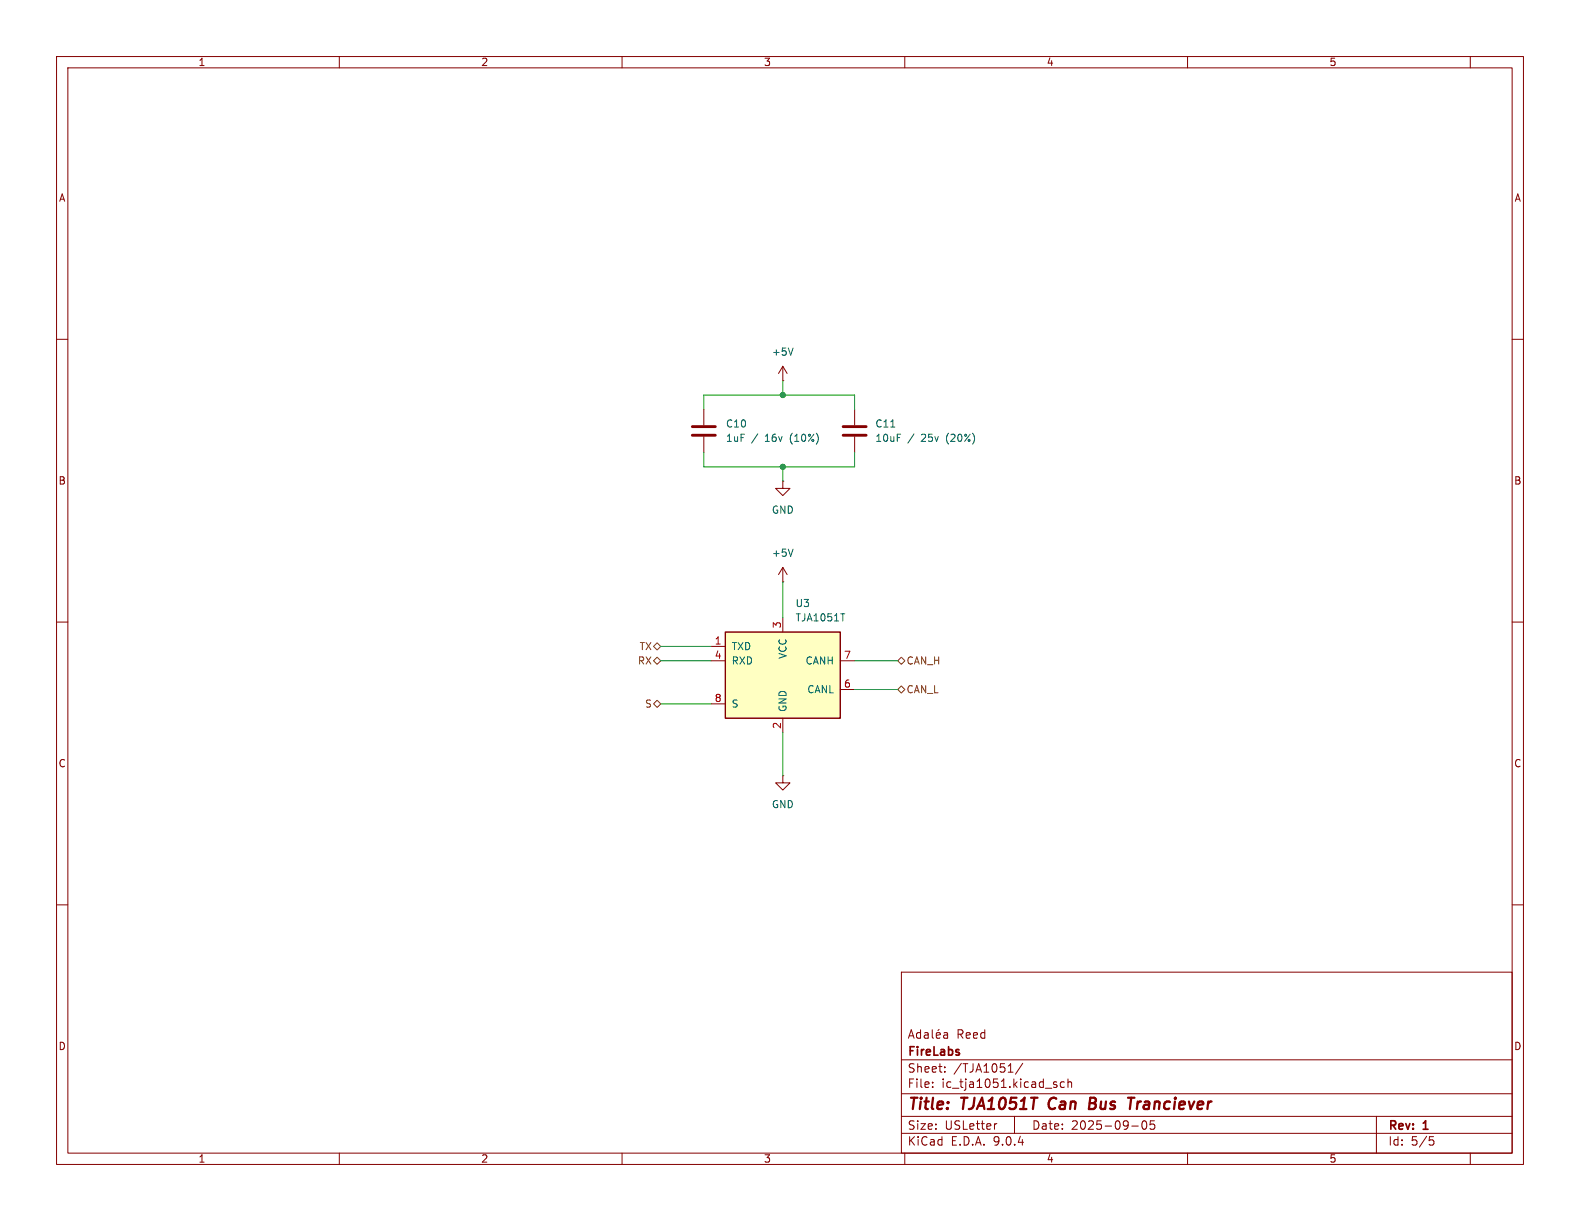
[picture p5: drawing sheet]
<svg xmlns="http://www.w3.org/2000/svg" width="279mm" height="216mm" viewBox="0 0 279 216" stroke-linecap="round" stroke-linejoin="round" font-family="sans-serif">
<g fill="none" stroke="#840000" stroke-width=".18">
<path d="M10 10h259.4v195.9h-259.4zM12 12h255.4v191.9h-255.4zM60 10v2M110 10v2M160 10v2M210 10v2M260 10v2M10 60h2M267.4 60h2M10 110h2M138.4 102.9h.1M138.4 100.3l-.7 1.3"/>
<path d="M138.4 100.3l.8 1.3M138.4 100.3v2.6M267.4 110h2M10 160h2M159.4 171.9h108v32h-108zM267.4 160h2M159.4 197.4h108M159.4 193.4h108M159.4 187.4h108M160.6 183.6l.5-1.5 .5 1.5M160.8 183.2h.7M162.8 182.1v1.5"/>
<path d="M162.8 182.7l-.4-.1-.3 .3v.4l.1 .2h.6M163.5 182.7h.6v.9M164.1 182.9l-.5 .1a.29 .29 0 0 0-.2 .3 .29 .29 0 0 0 .2 .3l.5-.1M164.9 182.1v1.3l.2 .2M164.9 192.1v.2M164.9 191.4v.1M165.6 183.1l.7-.2-.1-.2-.4-.1-.2 .2v.7h.6M166.1 182l-.2 .2M166.9 182.7h.6l.1 .9M167.1 189.4v.2M167.1 188.7v.1M167.6 182.9l-.5 .1a.29 .29 0 0 0-.3 .3 .29 .29 0 0 0 .3 .3l.5-.1"/>
<path d="M176.3 198.7l-.3 .1M178.3 189.6h.8M179.4 197.4v3M180.9 188l-1.3 1.9M186.4 191.7l.5 .2v.1v.2l-.5 .1M186.4 191.4h.5M188.2 191.4l-.4-.1-.3 .3v.4l.1 .2h.6M188.9 191.4l.2-.1 .3 .1 .1 .9M188.9 190.8v1.5M200.1 199.1h1.2M202.1 198.3l.2-.1a.81 .81 0 0 1 .6 .6 .81 .81 0 0 1-.3 .8l-.2 .1a.81 .81 0 0 1-.3-1.4zM204.1 198.2h-.7v.7l.2-.1h.5l.1 .2-.1 .5-.2 .2-.5-.2"/>
<path d="M243.4 197.4v6.5M60 203.9v2M110 203.9v2M159.4 200.4h108M160 203.9v2M210 203.9v2M252.8 201h.7M252.9 201.6h.4l.3 .2-.2 .6-.5 .1M260 203.9v2"/>
</g>
<path d="M185.7 194.4a1.27 1.27 0 0 0 0 1.6M192.7 195.1h.7M193.4 195.1l.2 .1M193.5 194.1h-.7l-.2 2 .9-.1M193.6 195l-.2 .1M199.5 194.1h1.1M201.2 194.8l-.2 1.3M201.6 194.8l-.4 .4" fill="none" stroke="#840000" stroke-width=".4"/>
<path d="M140.2 97.1l-.4 1.3" fill="none" stroke="#006464" stroke-width=".18"/>
<path d="M128.3 111.8h20.3v15.2h-20.3z" fill="#ffffc2"/>
<path d="M128.3 111.8h20.3v15.2h-20.3z" fill="none" stroke="#840000" stroke-width=".25"/>
<g fill="none" stroke="#840000" stroke-width=".18">
<path d="M124.5 72.4v2.8M124.5 77.2v2.8M138.4 67.3h.1M138.4 64.8v2.5M138.4 64.8l-.7 1.2M138.4 64.8l.8 1.2M151.1 72.4v2.8M151.1 77.2v2.8M138.4 85.1v1.3h1.3l-1.3 1.2-1.2-1.2h1.2M138.4 85.1h.1M125.7 114.3h2.6M125.7 116.8h2.6"/>
<path d="M138.4 109.2v2.6M148.6 116.8h2.5M125.7 124.5h2.6M138.4 137.2v1.2h1.3l-1.3 1.3-1.2-1.3h1.2M138.4 137.2h.1M138.4 127v2.5M148.6 121.9h2.5"/>
</g>
<path d="M140.2 61.5l-.4 1.3M157.5 75.5h.7M148.7 108.5h.7" fill="none" stroke="#006464" stroke-width=".18"/>
<path d="M122.4 75.4h4.1M122.4 77h4.1M149.1 75.4h4.1M149.1 77h4.1" fill="none" stroke="#840000" stroke-width=".51"/>
<path d="M115.6 116.8l.6-.6 .6 .6-.6 .7zM116.2 113.7l.6 .6-.6 .6-.6-.6zM158.7 116.8l.7-.6 .6 .6-.6 .7zM115.6 124.5l.6-.7 .6 .7-.6 .6zM158.7 121.9l.7-.6 .6 .6-.6 .7z" fill="none" stroke="#725600" stroke-width=".18"/>
<path d="M124.5 72.4v-2.5h26.6v2.5M138.4 67.3v2.6M124.5 80v2.6h26.6v-2.6M138.4 82.6v2.5M116.8 116.8h8.9M116.8 114.3h8.9M138.4 102.9v6.3M151.1 116.8h7.6M116.8 124.5h8.9M138.4 129.5v7.7M151.1 121.9h7.6" fill="none" stroke="#009600" stroke-width=".18"/>
<g fill="#009600" stroke="#009600" stroke-width=".18">
<circle cx="138.4" cy="69.9" r=".46"/>
<circle cx="138.4" cy="82.6" r=".46"/>
</g>
<g font-size="2.8" fill="#840000">
<text x="160.4" y="196.8">Title:</text>
<text x="170.1" y="196.8">TJA1051T</text>
<text x="186.3" y="196.8">Can</text>
<text x="194.2" y="196.8">Bus</text>
<text x="202" y="196.8">Tranciever</text>
</g>
<g font-size="2.1" fill="#840000">
<text x="169.1" y="183.9">Reed</text>
<text x="160.4" y="189.9">Sheet:</text>
<text x="160.4" y="187.1">FireLabs</text>
<text x="168.6" y="189.9">/TJA1051/</text>
<text x="160.4" y="192.6">File:</text>
<text x="166.5" y="192.6">ic_tja1051.kicad_sch</text>
<text x="160.4" y="202.8">KiCad</text>
<text x="160.4" y="200">Size:</text>
<text x="167.1" y="200">USLetter</text>
<text x="168.1" y="202.8">E.D.A.</text>
<text x="175.7" y="202.8">9.0.4</text>
<text x="182.4" y="200">Date:</text>
<text x="189.4" y="200">2025-09-05</text>
<text x="245.4" y="200.2">Rev:</text>
<text x="245.4" y="202.8">Id:</text>
<text x="249.5" y="202.8">5/5</text>
<text x="251.8" y="200.2">1</text>
</g>
<g font-size="1.8" fill="#840000">
<text x="35" y="11.9">1</text>
<text x="85" y="11.9">2</text>
<text x="135" y="11.9">3</text>
<text x="185" y="11.9">4</text>
<text x="235" y="11.9">5</text>
<text x="10.3" y="35.9">A</text>
<text x="267.7" y="35.9">A</text>
<text x="10.3" y="85.9">B</text>
<text x="267.7" y="85.9">B</text>
<text x="10.3" y="135.9">C</text>
<text x="267.7" y="135.9">C</text>
<text x="10.3" y="185.9">D</text>
<text x="267.7" y="185.9">D</text>
<text x="35" y="205.8">1</text>
<text x="85" y="205.8">2</text>
<text x="135" y="205.8">3</text>
<text x="185" y="205.8">4</text>
<text x="235" y="205.8">5</text>
</g>
<g font-size="1.8" fill="#006464">
<text x="136.4" y="63.1">+5V</text>
<text x="128.3" y="75.8">C10</text>
<text x="154.7" y="75.8">C11</text>
<text x="128.3" y="78.3">1uF</text>
<text x="132.9" y="78.3">/</text>
<text x="135.4" y="78.3">16v</text>
<text x="140" y="78.3">(10%)</text>
<text x="154.7" y="78.3">10uF</text>
<text x="160.5" y="78.3">/</text>
<text x="163" y="78.3">25v</text>
<text x="167.6" y="78.3">(20%)</text>
<text x="136.4" y="91">GND</text>
<text x="136.4" y="98.7">+5V</text>
<text x="140.6" y="107.5">U3</text>
<text x="140.6" y="110.1">TJA1051T</text>
<text x="129.3" y="115.2">TXD</text>
<text x="129.3" y="117.7">RXD</text>
<text x="139.3" y="116.6" transform="rotate(-90 139.3 116.6)">VCC</text>
<text x="142.4" y="117.7">CANH</text>
<text x="129.3" y="125.3">S</text>
<text x="139.3" y="126" transform="rotate(-90 139.3 126)">GND</text>
<text x="142.7" y="122.8">CANL</text>
<text x="136.4" y="143.1">GND</text>
</g>
<g font-size="1.8" fill="#a90000">
<text x="138.2" y="111.2" transform="rotate(-90 138.2 111.2)">3</text>
<text x="126.3" y="114">1</text>
<text x="126.3" y="116.6">4</text>
<text x="149.2" y="116.6">7</text>
<text x="126.3" y="124.2">8</text>
<text x="149.2" y="121.7">6</text>
<text x="138.2" y="129" transform="rotate(-90 138.2 129)">2</text>
</g>
<g font-size="1.8" fill="#725600">
<text x="112.7" y="117.7">RX</text>
<text x="113" y="115.2">TX</text>
<text x="160.2" y="117.7">CAN_H</text>
<text x="114" y="125.3">S</text>
<text x="160.2" y="122.8">CAN_L</text>
</g>
</svg>
